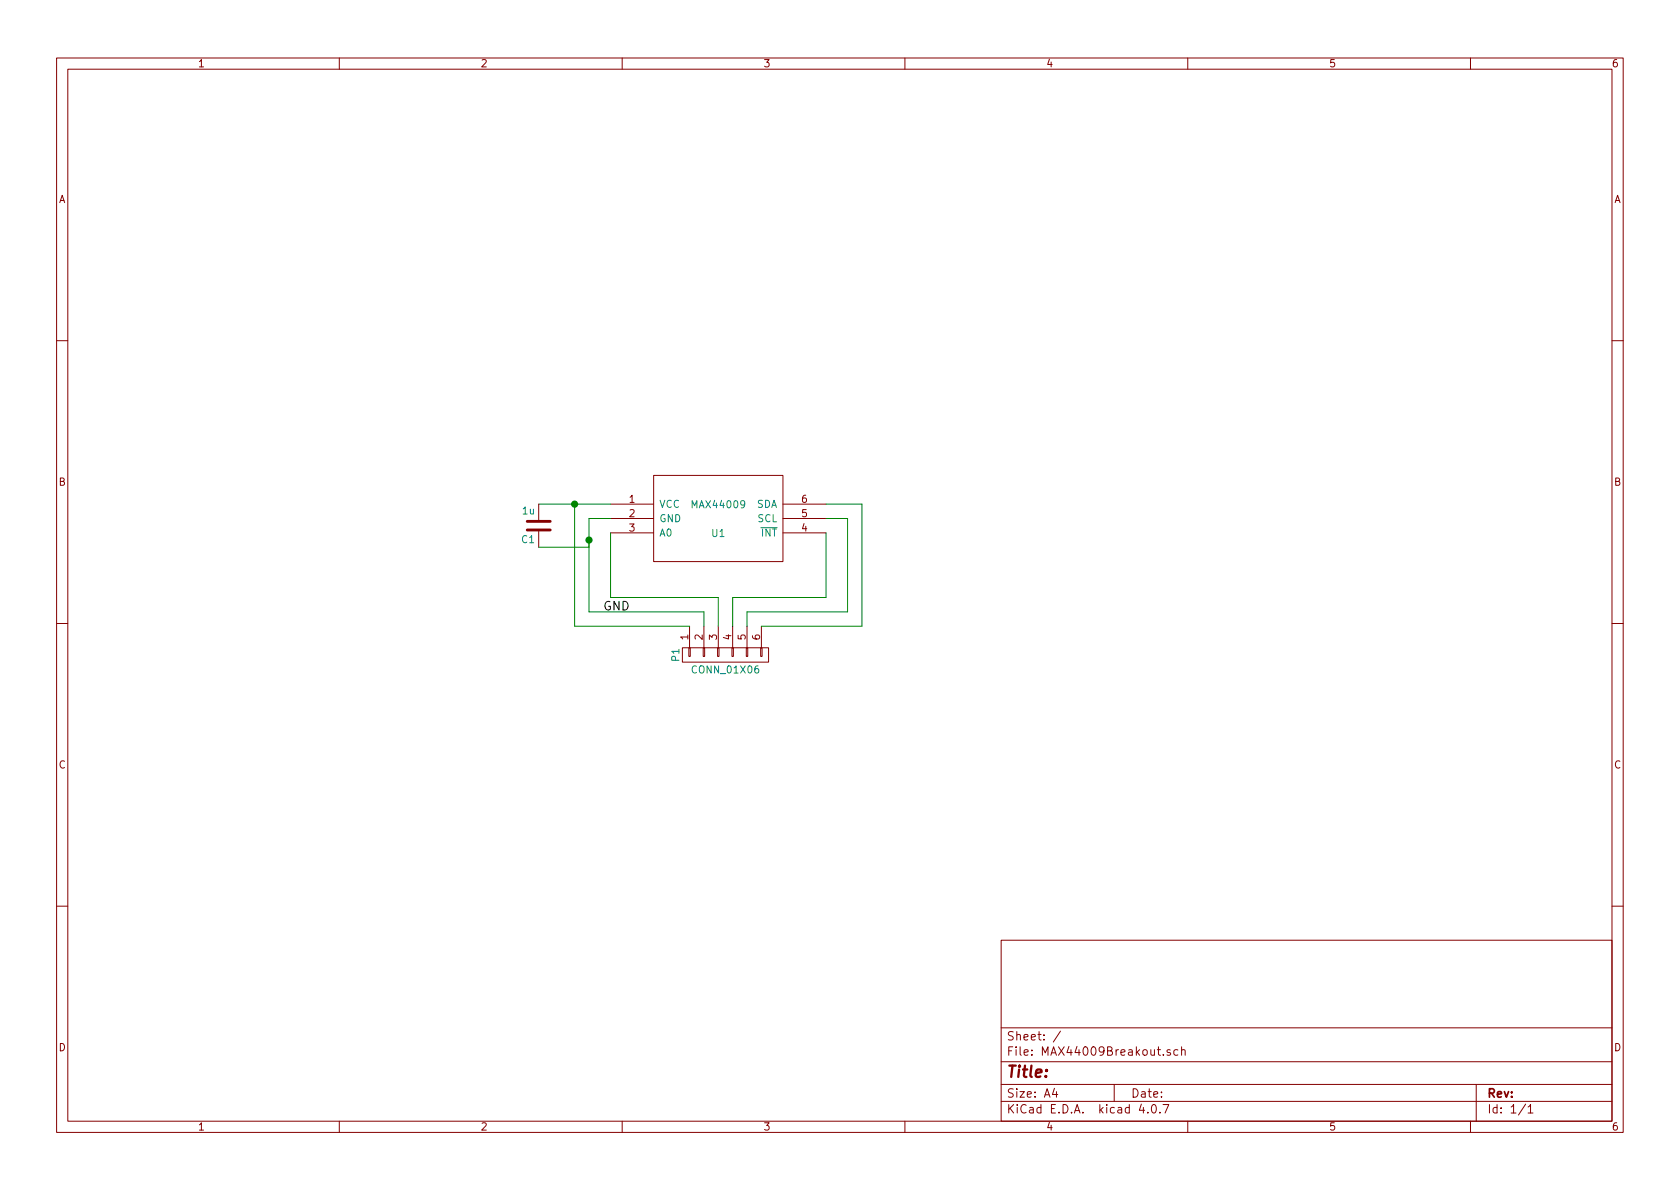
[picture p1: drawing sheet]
EESchema Schematic File Version 2
LIBS:power
LIBS:device
LIBS:transistors
LIBS:conn
LIBS:linear
LIBS:regul
LIBS:74xx
LIBS:cmos4000
LIBS:adc-dac
LIBS:memory
LIBS:xilinx
LIBS:microcontrollers
LIBS:dsp
LIBS:microchip
LIBS:analog_switches
LIBS:motorola
LIBS:texas
LIBS:intel
LIBS:audio
LIBS:interface
LIBS:digital-audio
LIBS:philips
LIBS:display
LIBS:cypress
LIBS:siliconi
LIBS:opto
LIBS:atmel
LIBS:contrib
LIBS:valves
LIBS:KevinsLib
LIBS:MAX44009Breakout-cache
EELAYER 25 0
EELAYER END
$Descr A4 11693 8268
encoding utf-8
Sheet 1 1
Title ""
Date ""
Rev ""
Comp ""
Comment1 ""
Comment2 ""
Comment3 ""
Comment4 ""
$EndDescr
$Comp
L MAX44009 U1
U 1 1
P 5000 3600
F 0 "U1" H 5000 3500 50  0000 C CNN
F 1 "MAX44009" H 5000 3700 50  0000 C CNN
F 2 "KevinLibrary:MAX44009" H 5000 3400 50  0001 C CNN
F 3 "DOCUMENTATION" H 5000 3400 50  0001 C CNN
	1    5000 3600
	1    0    0    -1  
$EndComp
$Comp
L CONN_01X06 P1
U 1 1
P 5050 4550
F 0 "P1" H 5050 4900 50  0000 C CNN
F 1 "CONN_01X06" V 5150 4550 50  0000 C CNN
F 2 "KevinLibrary:JST_SH_6_PIN" H 5050 4550 50  0001 C CNN
F 3 "" H 5050 4550 50  0000 C CNN
	1    5050 4550
	0    -1   1    0   
$EndComp
Wire Wire Line
	3750 3500 4250 3500
Wire Wire Line
	4000 3500 4000 4350
Wire Wire Line
	4000 4350 4800 4350
Wire Wire Line
	4250 3600 4100 3600
Wire Wire Line
	4100 3600 4100 4250
Wire Wire Line
	4100 4250 4900 4250
Wire Wire Line
	4900 4250 4900 4350
Wire Wire Line
	4250 3700 4250 4150
Wire Wire Line
	4250 4150 5000 4150
Wire Wire Line
	5000 4150 5000 4350
Wire Wire Line
	5750 3500 6000 3500
Wire Wire Line
	6000 3500 6000 4350
Wire Wire Line
	6000 4350 5300 4350
Wire Wire Line
	5750 3600 5900 3600
Wire Wire Line
	5900 3600 5900 4250
Wire Wire Line
	5900 4250 5200 4250
Wire Wire Line
	5200 4250 5200 4350
Wire Wire Line
	5750 3700 5750 4150
Wire Wire Line
	5750 4150 5100 4150
Wire Wire Line
	5100 4150 5100 4350
Text Label 4200 4250 0    60   ~ 0
GND
$Comp
L C C1
U 1 1
P 3750 3650
F 0 "C1" H 3775 3750 50  0000 L CNN
F 1 "1u" H 3775 3550 50  0000 L CNN
F 2 "Capacitors_SMD:C_0805_HandSoldering" H 3788 3500 50  0001 C CNN
F 3 "" H 3750 3650 50  0000 C CNN
	1    3750 3650
	-1   0    0    1   
$EndComp
Connection ~ 4000 3500
Wire Wire Line
	3750 3800 4100 3800
Wire Wire Line
	4100 3800 4100 3750
Connection ~ 4100 3750
$EndSCHEMATC
